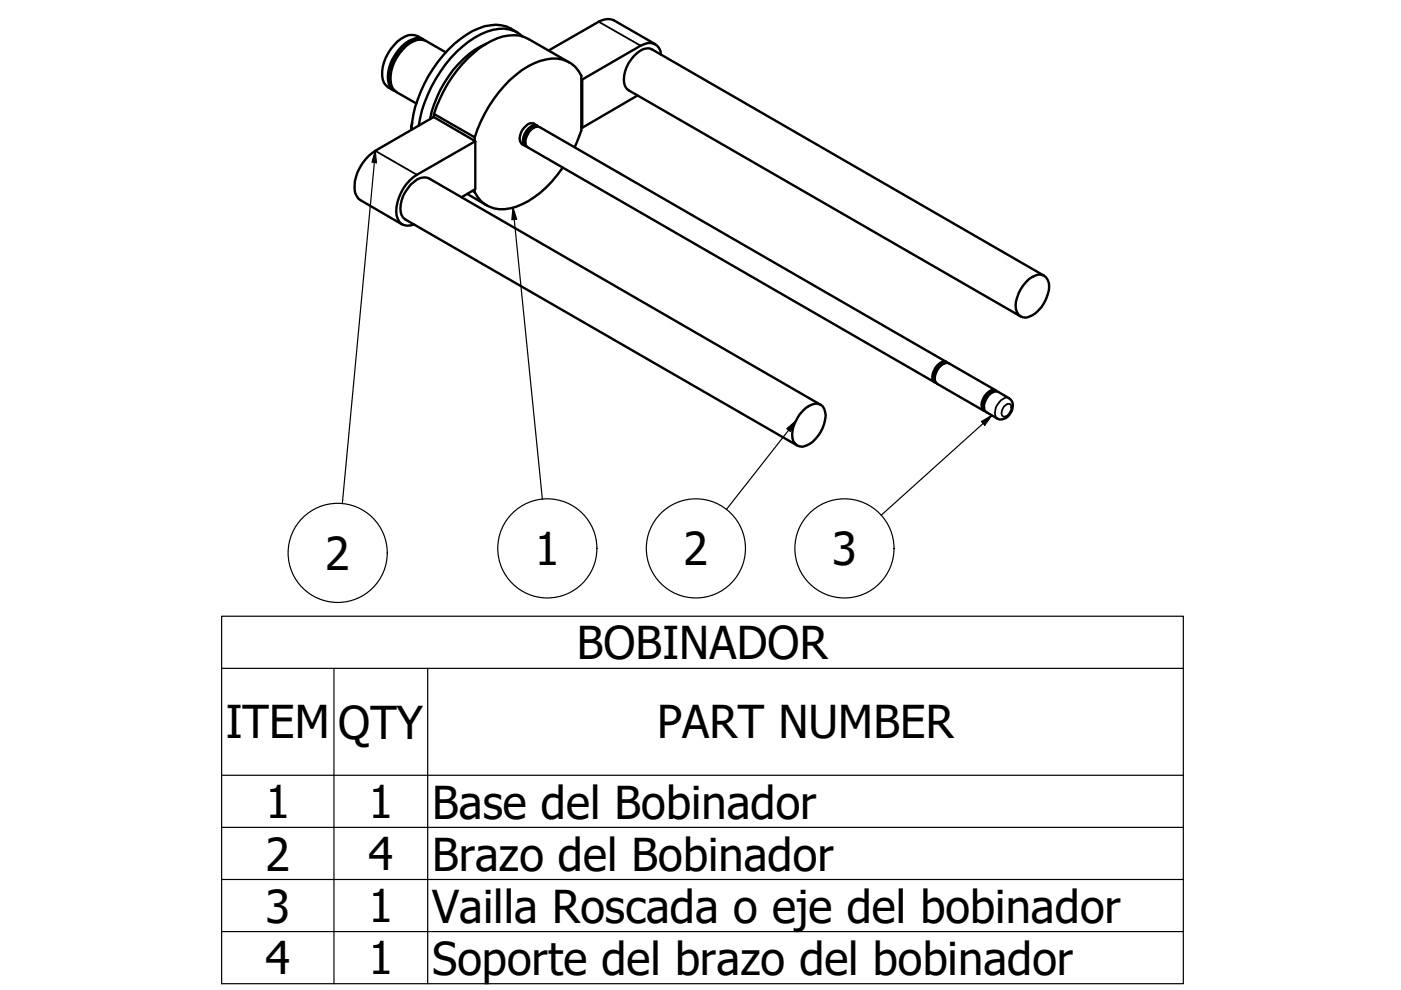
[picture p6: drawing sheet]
<svg xmlns="http://www.w3.org/2000/svg" width="297mm" height="210mm" viewBox="0 0 297 210" stroke-linecap="round" stroke-linejoin="round" font-family="sans-serif">
<!-- layer: Visible (ISO) -->
<g fill="none" stroke="#000" stroke-width=".51">
<path d="M88.1 8.5a7.1 7.1 0 0 0-4.6 4.1 6.2 6.2 0 0 0-.6 5.1M89.8 8.4a3.9 3.9 0 0 0-5.5 .4 9.2 9.2 0 0 0-3.1 8.1 3.5 3.5 0 0 0 2.3 2.3M90 8.5a2.93 2.93 0 0 0-3.3 .2 9.4 9.4 0 0 0-4.4 8.5 2.42 2.42 0 0 0 1.5 2.1M94.5 11.1l-4.2-2.4a3.4 3.4 0 0 0-3.5 .5 9.1 9.1 0 0 0-3.9 8.7l.3 .7 .9 .9 4.2 2.4M103.1 9.3a20.7 20.7 0 0 0-9.8 9.8 23.3 23.3 0 0 0-2.1 6.1M109.7 6.9a7.9 7.9 0 0 0-8.2-.9 24 24 0 0 0-11.5 11.8 24.5 24.5 0 0 0-2.8 9.7l.2-1.5M110.8 7.7a7 7 0 0 0-7.5-1 22.5 22.5 0 0 0-10.9 10 27.6 27.6 0 0 0-3.6 9.9M120.7 13.2l-8.6-4.9a8.1 8.1 0 0 0-7.9 .4 25.6 25.6 0 0 0-10.9 12.2l-1.3 3.3M123.3 16.7l.1 .2v10.2l-.1-.1M138.9 9.4l-8.8-5.1a3.4 3.4 0 0 0-3.2 .3l-10.6 6.1M140.1 11.6a2.41 2.41 0 0 0-3.5-2.2l-13.2 7.5M91.9 24.8l-12.3 7.2a9.6 9.6 0 0 0-4.4 8.2 3.1 3.1 0 0 0 1.3 2.3l8.8 5.1"/>
<path d="M91.9 24.8l8.9 5.1-12.4 7.2a9.6 9.6 0 0 0-4.3 8.5 2.48 2.48 0 0 0 3.7 2M92 24.2l-.1 .6M92 24.2l8.6 4.9M100.6 29.1a27.7 27.7 0 0 1 11.4-15 10.3 10.3 0 0 1 7.2-1.5 6 6 0 0 1 4.1 3.4v11.7l-1.4 3.5M100.6 29.1v.7M100.8 29.9v10.2l-2.9 1.7M113.3 27a2.73 2.73 0 0 0-1.9 3.3M113.9 26.6a1.61 1.61 0 0 0-2.4 .1 3.2 3.2 0 0 0-1.1 3.6l1 .7M114.1 26.8a1.14 1.14 0 0 0-1.6 .1 3.9 3.9 0 0 0-1.6 3.2l.4 .8 .4 .2M119.3 35.5a20 20 0 0 1-11.1 8.7 6.4 6.4 0 0 1-7.6-3.5M135.2 20.2l-11.8 6.9M99.1 41.1l4.1 2.4"/>
<path d="M100.2 40.5l.4 .2M100.6 40.2v.5M218.2 59.2a3.2 3.2 0 0 1 3.2-.7 3.2 3.2 0 0 1 .7 4 6.8 6.8 0 0 1-4.5 4.8 2.13 2.13 0 0 1-2.3-2.5 8.3 8.3 0 0 1 2.9-5.6zM221.4 58.5l-83.1-48a2.66 2.66 0 0 0-3.2 .7 7 7 0 0 0-2.6 7.1l.8 .8 83.1 48M200.2 77.1a2.62 2.62 0 0 0-2 3.3M200.7 76.7l-86.3-49.7a2.18 2.18 0 0 0-2.4 1.4 2.09 2.09 0 0 0 0 2.9l86.2 49.8M200.9 76.9a1.14 1.14 0 0 0-1.6 .1 4.1 4.1 0 0 0-1.6 3.3l.2 .4 .6 .5M170.2 87.2a3.4 3.4 0 0 1 3.8-1.4 2.79 2.79 0 0 1 .9 3.1 7.4 7.4 0 0 1-4.1 5.6 2.08 2.08 0 0 1-2.8-2.3 8.2 8.2 0 0 1 2.2-5zM174 85.8l-83.1-48a2.88 2.88 0 0 0-3.1 .8 6.9 6.9 0 0 0-2.6 7l.7 .9 83.1 48M209.5 84a2.04 2.04 0 0 1 2.1-.9l2.3 1.3a2.29 2.29 0 0 1 .2 3.5l-.9 .8a1.73 1.73 0 0 1-1.7 0l-2.3-1.3a2.09 2.09 0 0 1 0-2.9zM210.6 83.1a2.64 2.64 0 0 0-1.9 3.4M211.1 82.8l-9.9-5.7a2.25 2.25 0 0 0-2.5 1.4 2.2 2.2 0 0 0 0 2.9l9.9 5.7"/>
<path d="M211.3 83a1.14 1.14 0 0 0-1.6 0 2.98 2.98 0 0 0-1.2 4l.4 .2"/>
</g>
<!-- layer: Visible Narrow (ISO) -->
<path d="M126.9 4.6l8.9 5.1M79.6 32l8.8 5.1M212.9 86.2a1.04 1.04 0 0 1 1.3-.5 1.92 1.92 0 0 1-1.3 2.7 .85 .85 0 0 1-.5-1.2zM213.9 84.4l-.3-.1a3.1 3.1 0 0 0-2.6 2.7 1.65 1.65 0 0 0 .5 1.7" fill="none" stroke="#000" stroke-width=".38"/>
<!-- layer: Symbol (ISO) -->
<g fill="none" stroke="#000" stroke-width=".25">
<path d="M79.6 32l.2 2.5-.9-.1zM79.6 32l-7 74.8M108.8 44l.7 2.5-1 .1zM108.8 44l6.2 61.9M166.8 90.9l1.9-1.6-1.1 2.2zM168.7 89.3l-14.7 18.7M208.1 89.4l2.2-1.4-1.5 2.1zM210.3 88l-23.5 21.3M47 141.7v-11h203.9v11M47 141.7h203.9v22.7M47 141.7v66.9h203.9v-44.2M70.8 141.7v66.9"/>
<path d="M90.7 141.7v66.9M47 164.4h203.9M47 175.4h203.9M47 186.5h203.9M47 197.5h203.9"/>
<circle cx="71.6" cy="117.2" r="10.5"/>
<circle cx="116" cy="116.3" r="10.5"/>
<circle cx="147.5" cy="116.3" r="10.5"/>
<circle cx="179" cy="116.3" r="10.5"/>
</g>
<g fill="#000">
<path d="M79.6 32l.2 2.5-.9-.1z" fill-rule="evenodd"/>
<path d="M108.8 44l.7 2.5-1 .1z" fill-rule="evenodd"/>
<path d="M166.8 90.9l1.9-1.6-1.1 2.2z" fill-rule="evenodd"/>
<path d="M208.1 89.4l2.2-1.4-1.5 2.1z" fill-rule="evenodd"/>
</g>
<g font-size="9.6">
<text x="113.4" y="119.8">1</text>
<text x="144.9" y="119.9">2</text>
<text x="176.4" y="119.9">3</text>
<text x="69" y="120.7">2</text>
<text x="122.3" y="139.7">BOBINADOR</text>
<text x="47.9" y="156.6">ITEM</text>
<text x="71.7" y="156.6">QTY</text>
<text x="139.3" y="156.6">PART NUMBER</text>
<text x="56.3" y="173.5">1</text>
<text x="78.1" y="173.5">1</text>
<text x="91.6" y="173.6">Base del Bobinador</text>
<text x="56.3" y="184.6">2</text>
<text x="78.1" y="184.4">4</text>
<text x="91.6" y="184.6">Brazo del Bobinador</text>
<text x="56.3" y="195.6">3</text>
<text x="78.1" y="195.6">1</text>
<text x="91.6" y="195.7">Vailla Roscada o eje del bobinador</text>
<text x="56.3" y="206.5">4</text>
<text x="78.1" y="206.6">1</text>
<text x="91.6" y="206.7">Soporte del brazo del bobinador</text>
</g>
</svg>
